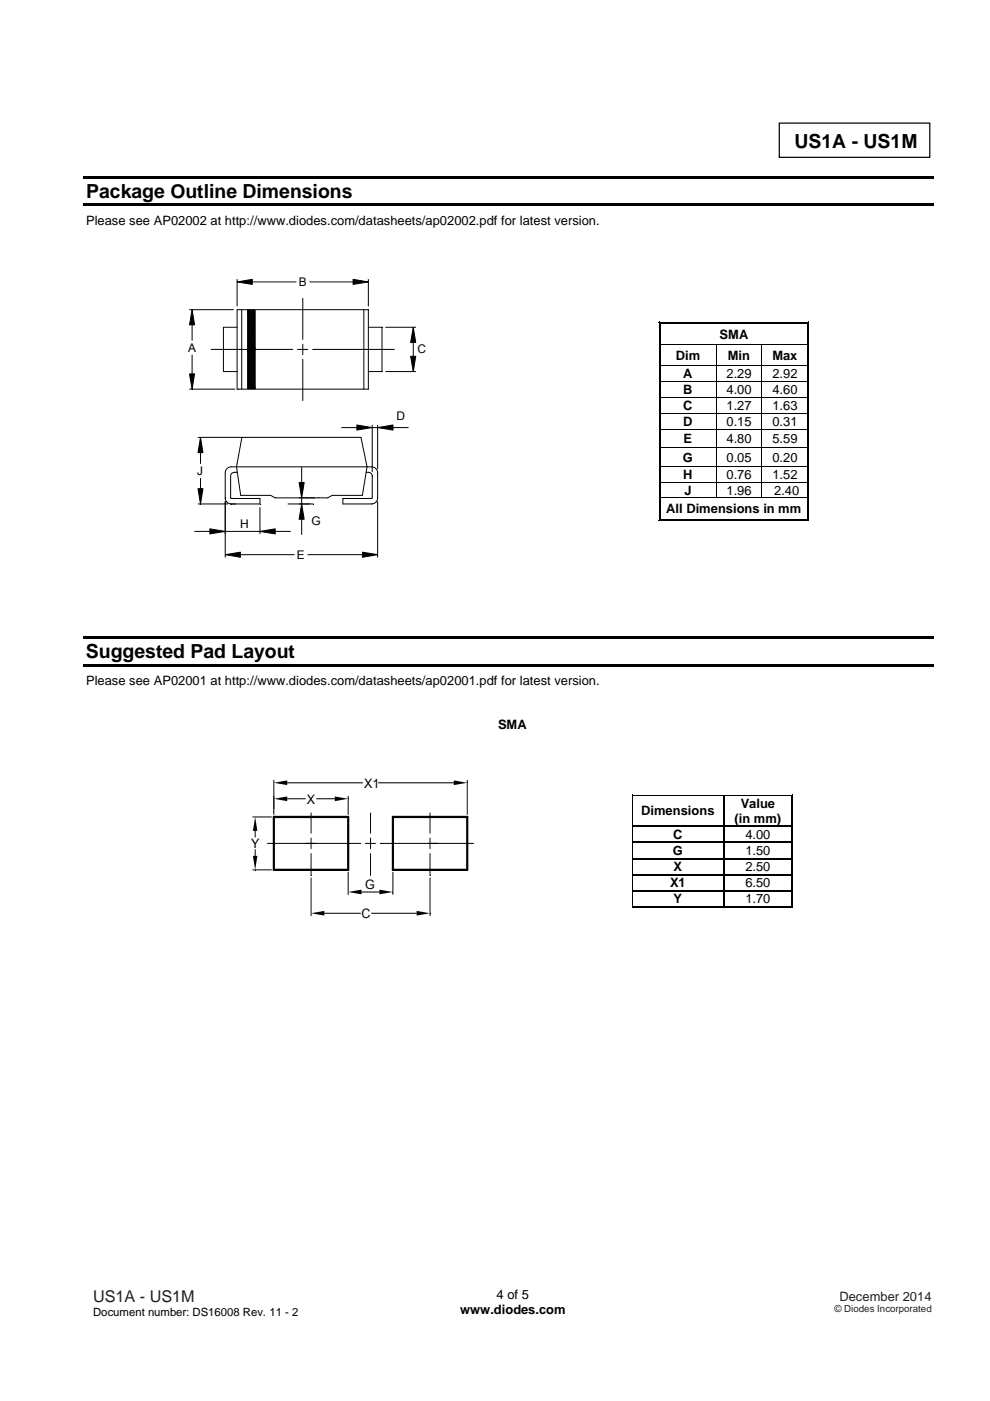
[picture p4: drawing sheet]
<svg xmlns="http://www.w3.org/2000/svg" width="210mm" height="297mm" viewBox="0 0 210 297" stroke-linecap="round" stroke-linejoin="round" font-family="sans-serif">
<path d="M165.3 26.1h31.9v7.3h-31.9z" fill="none" stroke="#000" stroke-width=".26"/>
<path d="M17.8 37.3h180.3v.5h-180.3zM17.8 43.2h180.3v.5h-180.3zM17.7 134.8h180.4v.5h-180.4zM17.7 140.8h180.4v.5h-180.4z" fill="#000"/>
<g fill="#fff">
<path d="M140.3 68.7h30.8v4.3h-30.8z"/>
<path d="M140.7 69.3h30v3.1h-30z"/>
</g>
<path d="M139.7 68.2h.2v.5h-.2zM139.7 68.2h.5v.2h-.5zM140.1 68.5h.1v.2h-.1z" fill="#000"/>
<path d="M140.2 68.3h30.9M140.2 68.6h30.9" fill="none" stroke="#000" stroke-width=".21"/>
<path d="M140.2 68.7h30.9z" fill="#fff"/>
<path d="M171.1 68.2h.5v.2h-.5zM171.1 68.5h.2v.2h-.2zM171.4 68.2h.2v.5h-.2z" fill="#000"/>
<path d="M139.8 68.7v4.3M140.1 68.7v4.3M171.2 68.7v4.3M171.5 68.7v4.3" fill="none" stroke="#000" stroke-width=".21"/>
<g fill="#fff">
<path d="M140.3 73.2h11.5v4.3h-11.5z"/>
<path d="M140.7 73.7h10.5v3.2h-10.5z"/>
<path d="M152 73.2h9.5v4.3h-9.5z"/>
<path d="M152.6 73.7h8.3v3.2h-8.3z"/>
</g>
<path d="M139.7 73h.2v.2h-.2zM140.1 73h.1v.2h-.1zM171.1 73h.2v.2h-.2zM171.4 73h.2v.2h-.2z" fill="#000"/>
<path d="M139.8 73.2v4.3M140.1 73.2v4.3M140.2 73.1h30.9M151.9 73.2v4.3M161.6 73.2v4.3M171.2 73.2v4.3M171.5 73.2v4.3" fill="none" stroke="#000" stroke-width=".21"/>
<g fill="#fff">
<path d="M140.3 77.6h11.5v3.2h-11.5z"/>
<path d="M140.7 77.6h10.5v3.2h-10.5z"/>
<path d="M152 77.6h9.5v3.2h-9.5z"/>
<path d="M152.6 77.6h8.3v3.2h-8.3z"/>
</g>
<path d="M139.7 77.5h.2v.1h-.2zM140.1 77.5h.1v.1h-.1zM171.1 77.5h.2v.1h-.2zM171.4 77.5h.2v.1h-.2zM139.7 80.8h.2v.2h-.2zM140.1 80.8h.1v.2h-.1zM171.1 80.8h.2v.2h-.2zM171.4 80.8h.2v.2h-.2z" fill="#000"/>
<g fill="none" stroke="#000" stroke-width=".21">
<path d="M139.8 77.6v3.2M140.1 77.6v3.2M140.2 77.6h30.9M151.9 77.6v3.2M161.6 77.6v3.2M171.2 77.6v3.2M171.5 77.6v3.2M139.8 81v3.1M140.1 81v3.1M140.2 80.9h30.9M151.9 81v3.1M161.6 81v3.1"/>
<path d="M171.2 81v3.1M171.5 81v3.1"/>
</g>
<g fill="#fff">
<path d="M140.3 84.3h11.5v3.3h-11.5z"/>
<path d="M140.7 84.4h10.5v3.1h-10.5z"/>
<path d="M152 84.3h9.5v3.3h-9.5z"/>
<path d="M152.6 84.4h8.3v3.1h-8.3z"/>
<path d="M161.7 84.3h9.4v3.3h-9.4z"/>
<path d="M162.3 84.4h8.4v3.1h-8.4z"/>
</g>
<g fill="#000">
<path d="M139.7 84.1h.2v.2h-.2zM139.7 87.6h.2v.2h-.2zM139.7 90.9h.2v.2h-.2zM139.7 94.9h.2v.1h-.2zM139.7 98.8h.2v.2h-.2zM140.1 84.1h.1v.2h-.1zM140.1 87.6h.1v.2h-.1zM140.1 90.9h.1v.2h-.1zM140.1 94.9h.1v.1h-.1zM140.1 98.8h.1v.2h-.1zM171.1 84.1h.2v.2h-.2zM171.1 87.6h.2v.2h-.2z"/>
<path d="M171.1 90.9h.2v.2h-.2zM171.1 94.9h.2v.1h-.2zM171.1 98.8h.2v.2h-.2zM171.4 84.1h.2v.2h-.2zM171.4 87.6h.2v.2h-.2zM171.4 90.9h.2v.2h-.2zM171.4 94.9h.2v.1h-.2zM171.4 98.8h.2v.2h-.2zM139.7 102.2h.2v.1h-.2zM139.7 105.5h.2v.2h-.2zM139.7 110.3h.5v.2h-.5zM140.1 102.2h.1v.1h-.1z"/>
<path d="M140.1 105.5h.1v.2h-.1zM140.1 110h.1v.2h-.1zM171.1 102.2h.2v.1h-.2zM171.1 105.5h.2v.2h-.2zM171.1 110.3h.5v.2h-.5zM171.1 110h.2v.2h-.2zM171.4 102.2h.2v.1h-.2zM171.4 105.5h.2v.2h-.2zM171.4 110h.2v.5h-.2zM134 168.5l.1 .3zM134 168.5l.3 .1zM134 175.1l.1 .3z"/>
<path d="M134 178.5l.1 .3zM134.2 168.7l.1 .1zM134.2 175.1l.1 .3zM134.2 178.5l.1 .3zM153.3 168.8h.3zM153.3 168.5l.3 .1zM153.3 168.7l.3 .1zM153.3 175.1h.3v.3h-.3zM153.3 178.5h.3v.3h-.3zM167.9 168.5l.3 .1zM167.9 168.7l.1 .1zM167.9 175.1l.1 .3z"/>
<path d="M167.9 178.5l.1 .3zM168.1 168.5l.1 .3zM168.1 175.1l.1 .3zM168.1 178.5l.1 .3zM134 181.9l.1 .3zM134 185.3l.1 .3zM134 188.7l.1 .3zM134 192.3l.3 .1zM134.2 181.9l.1 .3zM134.2 185.3l.1 .3zM134.2 188.7l.1 .3zM134.2 192.2l.1 .1z"/>
<path d="M153.3 181.9h.3v.3h-.3zM153.3 185.3h.3v.3h-.3zM153.3 188.7h.3v.3h-.3zM167.9 181.9l.1 .3zM167.9 185.3l.1 .3zM167.9 188.7l.1 .3zM167.9 192.3l.3 .1zM167.9 192.2l.1 .1zM168.1 181.9l.1 .3zM168.1 185.3l.1 .3zM168.1 188.7l.1 .3zM168.1 192.2l.1 .2z"/>
</g>
<g fill="none" stroke="#000" stroke-width=".21">
<path d="M50.3 59.8l3.2-.6v1.1zM50.3 59.2v5.7M53.5 59.8h9.3M65.7 59.8h9.2M74.9 59.2l3.2 .6-3.2 .5zM78.1 59.2v5.7M40.2 79.3h1.1l-.6 3.2zM40.2 65.7h9.3M40.7 68.9v3.3M40.7 75.3v4M40.7 65.7l.6 3.2h-1.1zM44.8 74.1h17.3"/>
<path d="M50.3 69.4h-2.9v9.4h2.9M50.3 65.7h27.8v16.8h-27.8zM51.3 65.7v16.8M52.6 65.8l1.5 8.3h-1.5zM52.6 65.8h1.5v8.3zM52.6 74.1l1.5 8.3h-1.5zM52.6 74.1h1.5v8.3zM52.6 65.8h1.5v16.6h-1.5zM63.1 74.1h2.2M64.2 63.2v8.8M64.2 73v2.2M64.2 76.2v8.7"/>
<path d="M66.3 74.1h17.3M77.2 65.7v16.8M78.1 69.4h2.9v9.4h-2.9M81.8 69.4h6.4M81.8 78.8h6.4M87.1 75.5h1.1l-.5 3.3zM87.7 72.6v2.9M87.7 69.4l.5 3.2h-1.1zM40.2 82.5h9.6M42 92.7h34.6l1.3 6.3-1 6h-6.4l-1 .6h-11.1l-1-.6h-6.3l-.9-6 1.1-6.3M42.5 92.7l.6 3.3h-1.1zM42.5 96v2.3"/>
<path d="M64 99.1v3.2M72.5 90.7h3.2M75.7 90.1l3.3 .6-3.3 .5zM79 90.1v9.9M79 90.7h1.1M80.1 90.7l3.3-.6v1.1zM80.1 90.1v9.3M83.4 90.7h3.2M139.8 84.3v3.3M139.8 87.8v3.1M139.8 91.1v3.8M139.8 95v3.8"/>
<path d="M139.8 99v3.2M140.1 84.3v3.3M140.1 87.8v3.1M140.1 91.1v3.8M140.1 95v3.8M140.1 99v3.2M140.2 84.2h30.9M140.2 87.7h30.9M140.2 91h30.9M140.2 95h30.9M140.2 98.9h30.9M151.9 84.3v3.3"/>
<path d="M151.9 87.8v3.1M151.9 91.1v3.8M151.9 95v3.8M151.9 99v3.2M161.6 84.3v3.3M161.6 87.8v3.1M161.6 91.1v3.8M161.6 95v3.8M161.6 99v3.2M171.2 84.3v3.3M171.2 87.8v3.1M171.2 91.1v3.8"/>
<path d="M171.2 95v3.8M171.2 99v3.2M171.5 84.3v3.3M171.5 87.8v3.1M171.5 91.1v3.8M171.5 95v3.8M171.5 99v3.2M41.3 112.7h3.2M42 103.6h1.1l-.6 3.2zM42 106.8h6.3M42.5 101.4v2.2M44.5 112.1l3.3 .6-3.3 .5z"/>
<path d="M47.8 117.6l3.2-.5v1.1zM47.8 106.3v11.8M47.8 112.7h7.3M48.9 106.8h.1M50.3 100.1a1.12 1.12 0 0 0-1.3 .6v4.9l6.1 .1v1.1h-6.2M51 117.6h11.4M55.1 112.7l3.3-.6v1.1zM55.1 107.6v5.6M58.4 112.7h3.2M61.1 106.8h5.4M63.4 102.3h1.1l-.5 3.3zM64 105.6v1.2"/>
<path d="M64 110.1v3.2M64 106.8l.5 3.3h-1.1zM65.3 117.6h11.6M76.9 117.1l3.2 .5-3.2 .6zM77.7 100.1a.94 .94 0 0 1 1.3 .8l-.1 4.7-6.2 .1v1.1h6.1l.6-.1 .4-.3 .3-.8v-5.3a1.26 1.26 0 0 0-1.3-1.3h-30l-.8 .5-.2 .5v5.7l.4 .8 .8 .3M79 106.8h.1M80.1 106.3v11.8M139.8 102.3v3.2M139.8 105.7v4.8M140.1 102.3v3.2M140.1 105.7v4.3M140.2 102.3h30.9"/>
<path d="M140.2 105.6h30.9M140.2 110.4h30.9M140.2 110.1h30.9M151.9 102.3v3.2M161.6 102.3v3.2M171.2 102.3v3.2M171.2 105.7v4.3M171.5 102.3v3.2M171.5 105.7v4.3M53.6 173.2h4M54.1 176.2v1.3M56.7 178.8h19.8"/>
<path d="M58.1 165.4v7.3M60.9 166h16M60.9 169.4h3.9M66 172.4v4.3M66 177.7v2.2M67.1 169.4h3.9M73.9 168.8v3.9M77.5 178.8h2.2M78.6 172.4v4.3M78.6 177.7v2.2M80.3 166h15.9M80.6 178.8h19.9"/>
<path d="M91.2 172.4v4.3M91.2 177.7v2.2M99.1 165.4v7.3M134.1 168.8v6.3M134.1 175.4v3.1M134.1 178.8v3.1M134.2 168.8v6.3M134.2 175.4v3.1M134.2 178.8v3.1M134.3 168.6h19M134.3 168.7h19M153.6 168.6h14.3"/>
<path d="M153.6 168.7h14.3M168 168.8v6.3M168 175.4v3.1M168 178.8v3.1M168.1 168.8v6.3M168.1 175.4v3.1M168.1 178.8v3.1M53.6 184.4h4M54.1 180.1v1.4M66 181v4.6M66 186.2v7.9M68.8 193.6h7.7"/>
<path d="M73.9 185v4.7M76.7 189.1h3.8M78.6 181v4.6M78.8 193.6h9.6M83.3 185v4.7M91.2 181v4.6M91.2 186.2v7.9M134.1 182.2v3.1M134.1 185.6v3.1M134.1 189v3.4M134.2 182.2v3.1M134.2 185.6v3.1"/>
<path d="M134.2 189v3.2M134.3 192.4h33.6M134.3 192.2h19M153.6 192.2h14.3M168 182.2v3.1M168 185.6v3.1M168 189v3.2M168.1 182.2v3.1M168.1 185.6v3.1M168.1 189v3.2"/>
</g>
<path d="M134.3 175.2h19M134.3 178.6h19M153.5 168.8v6.3M153.5 175.4v3.1M153.5 178.8v3.1M153.6 175.2h14.3M153.6 178.6h14.3M134.3 185.5h19M153.5 182.2v3.1M153.5 185.6v3.1M153.5 189v3.3M153.6 185.5h14.3" fill="none" stroke="#000" stroke-width=".25"/>
<path d="M134.3 182h19M134.3 188.9h19M153.6 182h14.3M153.6 188.9h14.3" fill="none" stroke="#000" stroke-width=".23"/>
<g fill="#000">
<path d="M50.3 59.8l3.2-.6v1.1zM74.9 59.2l3.2 .6-3.2 .5zM40.7 65.7l.6 3.2h-1.1zM40.2 79.3h1.1l-.6 3.2zM52.6 65.8l1.5 8.3h-1.5zM52.6 65.8h1.5v8.3zM52.6 74.1l1.5 8.3h-1.5zM52.6 74.1h1.5v8.3zM87.7 69.4l.5 3.2h-1.1zM87.1 75.5h1.1l-.5 3.3zM42.5 92.7l.6 3.3h-1.1zM75.7 90.1l3.3 .6-3.3 .5z"/>
<path d="M80.1 90.7l3.3-.6v1.1zM42 103.6h1.1l-.6 3.2zM44.5 112.1l3.3 .6-3.3 .5zM47.8 117.6l3.2-.5v1.1zM55.1 112.7l3.3-.6v1.1zM63.4 102.3h1.1l-.5 3.3zM64 106.8l.5 3.3h-1.1zM76.9 117.1l3.2 .5-3.2 .6zM54.1 173.2l.5 3h-1zM58.1 166l2.8-.5v1zM58.1 169.4l2.8-.5v1zM71 168.9l2.9 .5-2.9 .5z"/>
<path d="M96.2 165.5l2.9 .5-2.9 .5zM53.6 181.5h1l-.5 2.9zM66 193.6l2.8-.5v1zM73.9 189.1l2.8-.5v1zM80.5 188.6l2.8 .5-2.8 .5zM88.4 193.1l2.8 .5-2.8 .5z"/>
</g>
<path d="M58.1 173.2h15.8v11.2h-15.8zM83.3 173.2h15.8v11.2h-15.8z" fill="none" stroke="#000" stroke-width=".47"/>
<g font-size="4.1">
<text x="168.5" y="31.3">US1A - US1M</text>
<text x="18.3" y="42">Package Outline Dimensions</text>
<text x="18.2" y="139.5">Suggested Pad Layout</text>
</g>
<text font-size="3.4" fill="#231f20" x="19.8" y="276.1">US1A - US1M</text>
<g font-size="2.8">
<text x="77.2" y="167">X1</text>
<text x="65.1" y="170.4">X</text>
<text x="53.3" y="179.8">Y</text>
<text x="77.4" y="188.5">G</text>
<text x="76.7" y="194.6">C</text>
</g>
<g font-size="2.7">
<text x="18.3" y="47.6">Please see AP02002 at http://www.diodes.com/datasheets/ap02002.pdf for latest version.</text>
<text x="152.6" y="71.8">SMA</text>
<text x="143.3" y="76.3">Dim</text>
<text x="154.4" y="76.3">Min</text>
<text x="163.8" y="76.3">Max</text>
<text x="144.9" y="80.2">A</text>
<text x="144.9" y="83.5">B</text>
<text x="154.1" y="80.2">2.29</text>
<text x="154.1" y="83.5">4.00</text>
<text x="163.8" y="80.2">2.92</text>
<text x="163.8" y="83.5">4.60</text>
<text x="144.9" y="86.9">C</text>
<text x="154.1" y="86.9">1.27</text>
<text x="163.8" y="86.9">1.63</text>
<text x="144.9" y="90.3">D</text>
<text x="145" y="93.9">E</text>
<text x="154.1" y="94">4.80</text>
<text x="154.1" y="90.3">0.15</text>
<text x="163.8" y="94">5.59</text>
<text x="163.8" y="90.3">0.31</text>
<text x="144.9" y="97.9">G</text>
<text x="144.9" y="101.5">H</text>
<text x="154.1" y="101.6">0.76</text>
<text x="154.1" y="97.9">0.05</text>
<text x="163.8" y="101.6">1.52</text>
<text x="163.8" y="97.9">0.20</text>
<text x="145.2" y="104.9">J</text>
<text x="154.1" y="104.9">1.96</text>
<text x="164.2" y="104.9">2.40</text>
<text x="141.3" y="108.8">All Dimensions in mm</text>
<text x="18.3" y="145.2">Please see AP02001 at http://www.diodes.com/datasheets/ap02001.pdf for latest version.</text>
<text x="105.6" y="154.6">SMA</text>
<text x="136" y="172.9">Dimensions</text>
<text x="157.1" y="171.3">Value</text>
<text x="142.8" y="177.9">C</text>
<text x="155.8" y="174.5">(in mm)</text>
<text x="158.1" y="177.9">4.00</text>
<text x="142.7" y="181.3">G</text>
<text x="142.9" y="184.7">X</text>
<text x="158.1" y="181.3">1.50</text>
<text x="158.1" y="184.7">2.50</text>
<text x="142.1" y="188.1">X1</text>
<text x="142.9" y="191.5">Y</text>
<text x="158.1" y="188.2">6.50</text>
<text x="158.1" y="191.6">1.70</text>
<text x="105.3" y="275.4">4 of 5</text>
<text x="97.6" y="278.6">www.diodes.com</text>
</g>
<text font-size="2.7" fill="#231f20" x="178.1" y="275.7">December 2014</text>
<g font-size="2.5">
<text x="63.4" y="60.7">B</text>
<text x="39.9" y="74.6">A</text>
<text x="88.5" y="74.9">C</text>
<text x="84.1" y="89.1">D</text>
<text x="41.8" y="100.8">J</text>
<text x="51" y="111.9">H</text>
<text x="66" y="111.3">G</text>
<text x="63" y="118.5">E</text>
</g>
<text font-size="2.4" x="19.8" y="279">Document number: DS16008 Rev. 11 - 2</text>
<text font-size="2.1" fill="#231f20" x="177" y="278.3">© Diodes Incorporated</text>
</svg>
